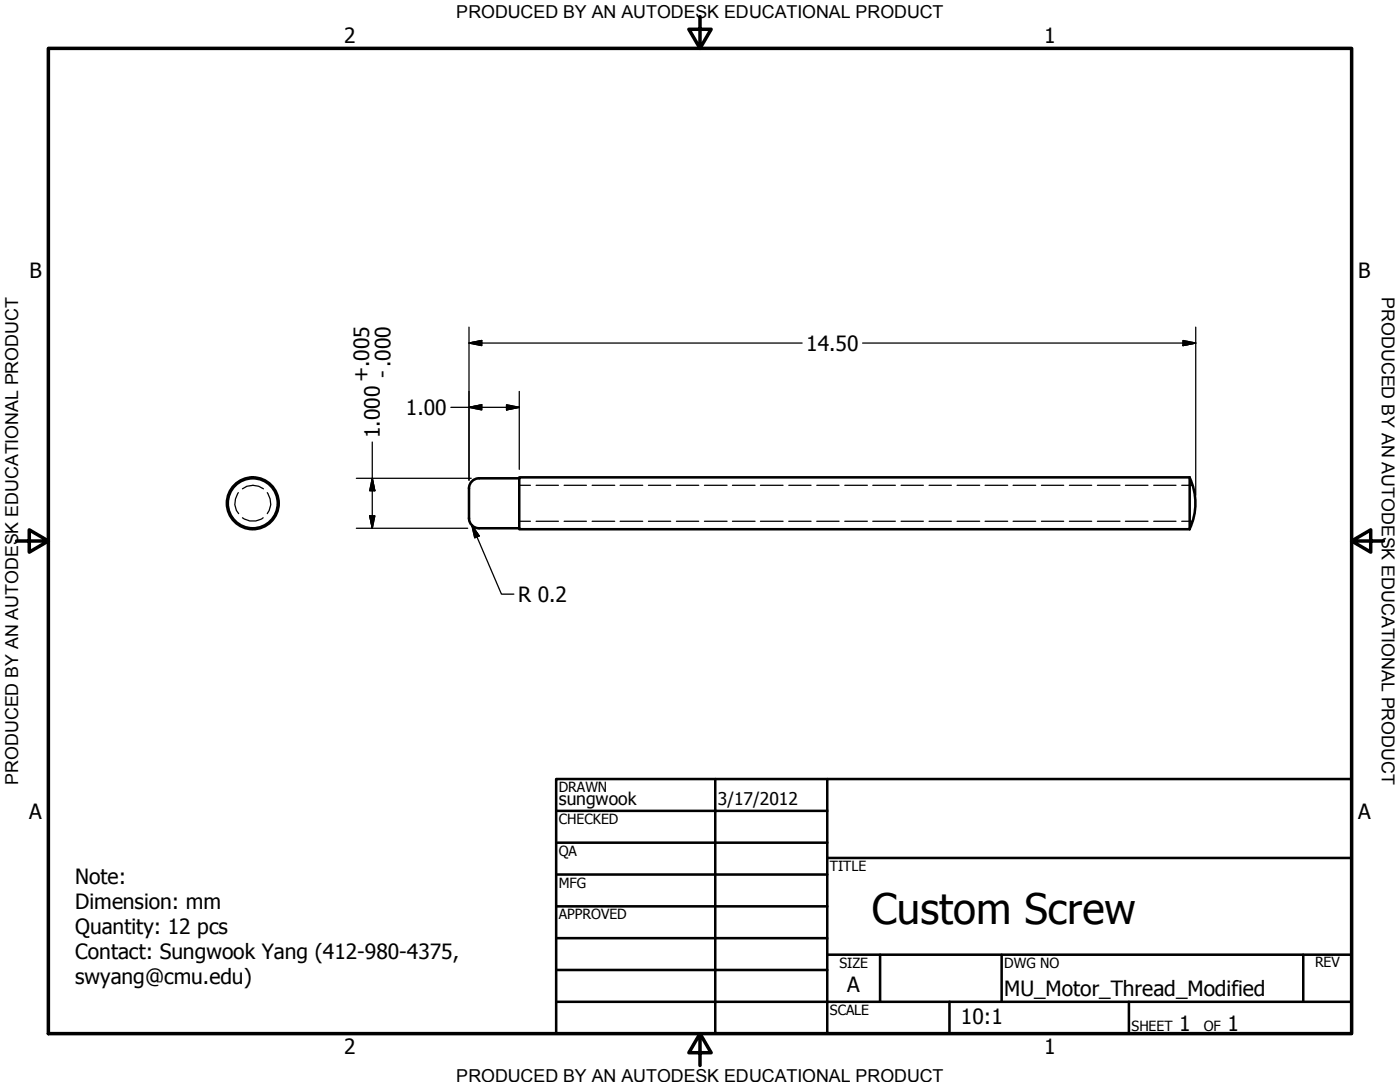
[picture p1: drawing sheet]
<svg xmlns="http://www.w3.org/2000/svg" width="279mm" height="216mm" viewBox="0 0 279 216" stroke-linecap="round" stroke-linejoin="round" font-family="sans-serif">
<!-- layer: Visible (ANSI) -->
<g fill="none" stroke="#000" stroke-width=".51">
<path d="M93.6 97.4v6a2 2 0 0 0 2 2M95.6 95.4a2 2 0 0 0-2 2M95.6 95.4h8M103.6 95.2h133.8v10.4h-133.8zM237.4 95.3a12 12 0 0 1 0 10.3M95.6 105.4h8"/>
<circle cx="50.5" cy="100.4" r="5.2"/>
<circle cx="50.5" cy="100.4" r="5"/>
</g>
<!-- layer: Hidden Narrow (ANSI) -->
<g fill="none" stroke="#000" stroke-width=".25">
<path d="M47.6 98.3a3.5 3.5 0 0 0 0 4.2M48.4 97.5a3.5 3.5 0 0 1 4.2 0M53.3 98.3a3.6 3.6 0 0 1 0 4.2M103.6 96.8h2.3M107 96.8h4.4M112.6 96.8h4.4M118.2 96.8h4.5M123.8 96.8h4.5M129.4 96.8h4.5M135 96.8h4.4M140.6 96.8h4.5M146.2 96.8h4.5"/>
<path d="M151.8 96.8h4.5M157.4 96.8h4.5M163 96.8h4.4M168.6 96.8h4.5M174.2 96.8h4.5M179.8 96.8h4.5M185.4 96.8h4.5M191 96.8h4.5M196.6 96.8h4.5M202.2 96.8h4.5M207.8 96.8h4.5M213.4 96.8h4.5"/>
<path d="M219 96.8h4.5M224.6 96.8h4.5M230.3 96.8h4.4M235.8 96.8h2.3M48.4 103.3a3.4 3.4 0 0 0 4.1 0M103.6 104h2.3M107 104h4.4M112.6 104h4.4M118.2 104h4.5M123.8 104h4.5M129.4 104h4.5M135 104h4.4"/>
<path d="M140.6 104h4.5M146.2 104h4.5M151.8 104h4.5M157.4 104h4.5M163 104h4.4M168.6 104h4.5M174.2 104h4.5M179.8 104h4.5M185.4 104h4.5M191 104h4.5M196.6 104h4.5M202.2 104h4.5"/>
<path d="M207.8 104h4.5M213.4 104h4.5M219 104h4.5M224.6 104h4.5M230.3 104h4.4M235.8 104h2.3"/>
</g>
<!-- layer: Border (ANSI) -->
<path d="M9.7 9.7h260v196.5h-260zM139.7 3.3v6.4l-2.2-3.9h4.4l-2.2 3.9M3.3 107.9h6.4l-3.9-2.2v4.5l3.9-2.3M269.7 107.9l3.9 2.3v-4.5l-3.9 2.2h6.4M139.7 206.2l2.2 3.9h-4.4l2.2-3.9v6.4" fill="none" stroke="#000" stroke-width=".7"/>
<!-- layer: Title (ANSI) -->
<g fill="none" stroke="#000" stroke-width=".51">
<path d="M111 155.4h158.7v50.8h-158.7zM142.7 155.4v50.8M165.1 155.4v50.8M111 161.8h54.1M111 168.1h54.1M111 174.5h54.1M165.1 171.2h104.6M111 180.8h54.1M111 187.2h54.1M111 193.5h54.1M111 199.9h158.7M165.1 190.5h104.6"/>
<path d="M175.6 190.5v9.4M189.5 199.9v6.3M199.9 190.5v9.4M225.3 199.9v6.3M260.1 190.5v9.4"/>
</g>
<!-- layer: Dimension (ANSI) -->
<g fill="none" stroke="#000" stroke-width=".25">
<path d="M93.6 68.5l2.5-.6v1.1zM93.6 68.5h66.5M93.6 65.3v30.5M103.6 78.1v15.6M172.1 68.5h66.5M236.1 67.9l2.5 .6-2.5 .5zM238.6 65.3v33.5M71.1 95.4h22.9M74.3 95.4l.5 2.5h-1zM74.3 88.2v17.2M90 81.3h13.6M93.6 81.3l2.5-.5v1z"/>
<path d="M101.1 80.8l2.5 .5-2.5 .5zM71.1 105.4h22.2M73.8 102.9h1l-.5 2.5z"/>
</g>
<path d="M93.6 68.5l2.5-.6zM93.6 68.5l2.5-.6v1.1zM236.1 69l2.5-.5zM236.1 67.9l2.5 .6-2.5 .5zM74.3 95.4l.5 2.5zM74.3 95.4l.5 2.5h-1zM93.6 81.3l2.5-.5zM93.6 81.3l2.5-.5v1zM101.1 81.8l2.5-.5zM101.1 80.8l2.5 .5-2.5 .5zM73.8 102.9l.5 2.5zM73.8 102.9h1l-.5 2.5z" fill="#000" stroke="#000" stroke-width=".25"/>
<!-- layer: Symbol (ANSI) -->
<path d="M94.2 104.8l1.4 2.1-.9 .4zM94.2 104.8l5.9 13.8h2.5" fill="none" stroke="#000" stroke-width=".25"/>
<path d="M94.2 104.8l1.4 2.1zM94.2 104.8l1.4 2.1-.9 .4z" fill="#000" stroke="#000" stroke-width=".25"/>
<text font-size="8.4" x="174" y="184.4">Custom Screw</text>
<g font-size="4.2">
<text x="68.7" y="8.6">2</text>
<text x="208.4" y="8.6">1</text>
<text x="5.9" y="55.5">B</text>
<text x="271.1" y="55.5">B</text>
<text x="160.9" y="70">14.50</text>
<text x="73.5" y="76.3" transform="rotate(-90 73.5 76.3)">+.005</text>
<text x="77.7" y="75.5" transform="rotate(-90 77.7 75.5)">- .000</text>
<text x="81" y="82.8">1.00</text>
<text x="75.8" y="87.4" transform="rotate(-90 75.8 87.4)">1.000</text>
<text x="103.4" y="120.1">R 0.2</text>
<text x="5.8" y="163.4">A</text>
<text x="271" y="163.4">A</text>
<text x="15" y="176.3">Note:</text>
<text x="15" y="181.4">Dimension: mm</text>
<text x="15" y="186.4">Quantity: 12 pcs</text>
<text x="15" y="191.4">Contact: Sungwook Yang (412-980-4375,</text>
<text x="15" y="196.4">swyang@cmu.edu)</text>
<text x="169.1" y="198">A</text>
<text x="200.4" y="198.8">MU_Motor_Thread_Modified</text>
<text x="191.8" y="204.3">10:1</text>
<text x="235.3" y="205.7">1</text>
<text x="245" y="205.7">1</text>
<text x="68.7" y="210.3">2</text>
<text x="208.4" y="210.3">1</text>
</g>
<g font-size="3.6">
<text x="91.1" y="3.6">PRODUCED BY AN AUTODESK EDUCATIONAL PRODUCT</text>
<text x="275.8" y="59.3" transform="rotate(90 275.8 59.3)">PRODUCED BY AN AUTODESK EDUCATIONAL PRODUCT</text>
<text x="3.6" y="156.6" transform="rotate(-90 3.6 156.6)">PRODUCED BY AN AUTODESK EDUCATIONAL PRODUCT</text>
<text x="91.1" y="215.9">PRODUCED BY AN AUTODESK EDUCATIONAL PRODUCT</text>
</g>
<g font-size="3.5">
<text x="111.5" y="160.6">sungwook</text>
<text x="143.3" y="160.7">3/17/2012</text>
</g>
<g font-size="2.8">
<text x="111.5" y="158">DRAWN</text>
<text x="111.5" y="164.4">CHECKED</text>
<text x="111.5" y="170.8">QA</text>
<text x="165.6" y="173.7">TITLE</text>
<text x="111.5" y="177.1">MFG</text>
<text x="111.5" y="183.5">APPROVED</text>
<text x="167.5" y="193.1">SIZE</text>
<text x="200.4" y="193.1">DWG NO</text>
<text x="262.4" y="193">REV</text>
<text x="165.6" y="202.5">SCALE</text>
<text x="225.8" y="205.7">SHEET</text>
<text x="240.2" y="205.7">OF</text>
</g>
</svg>
